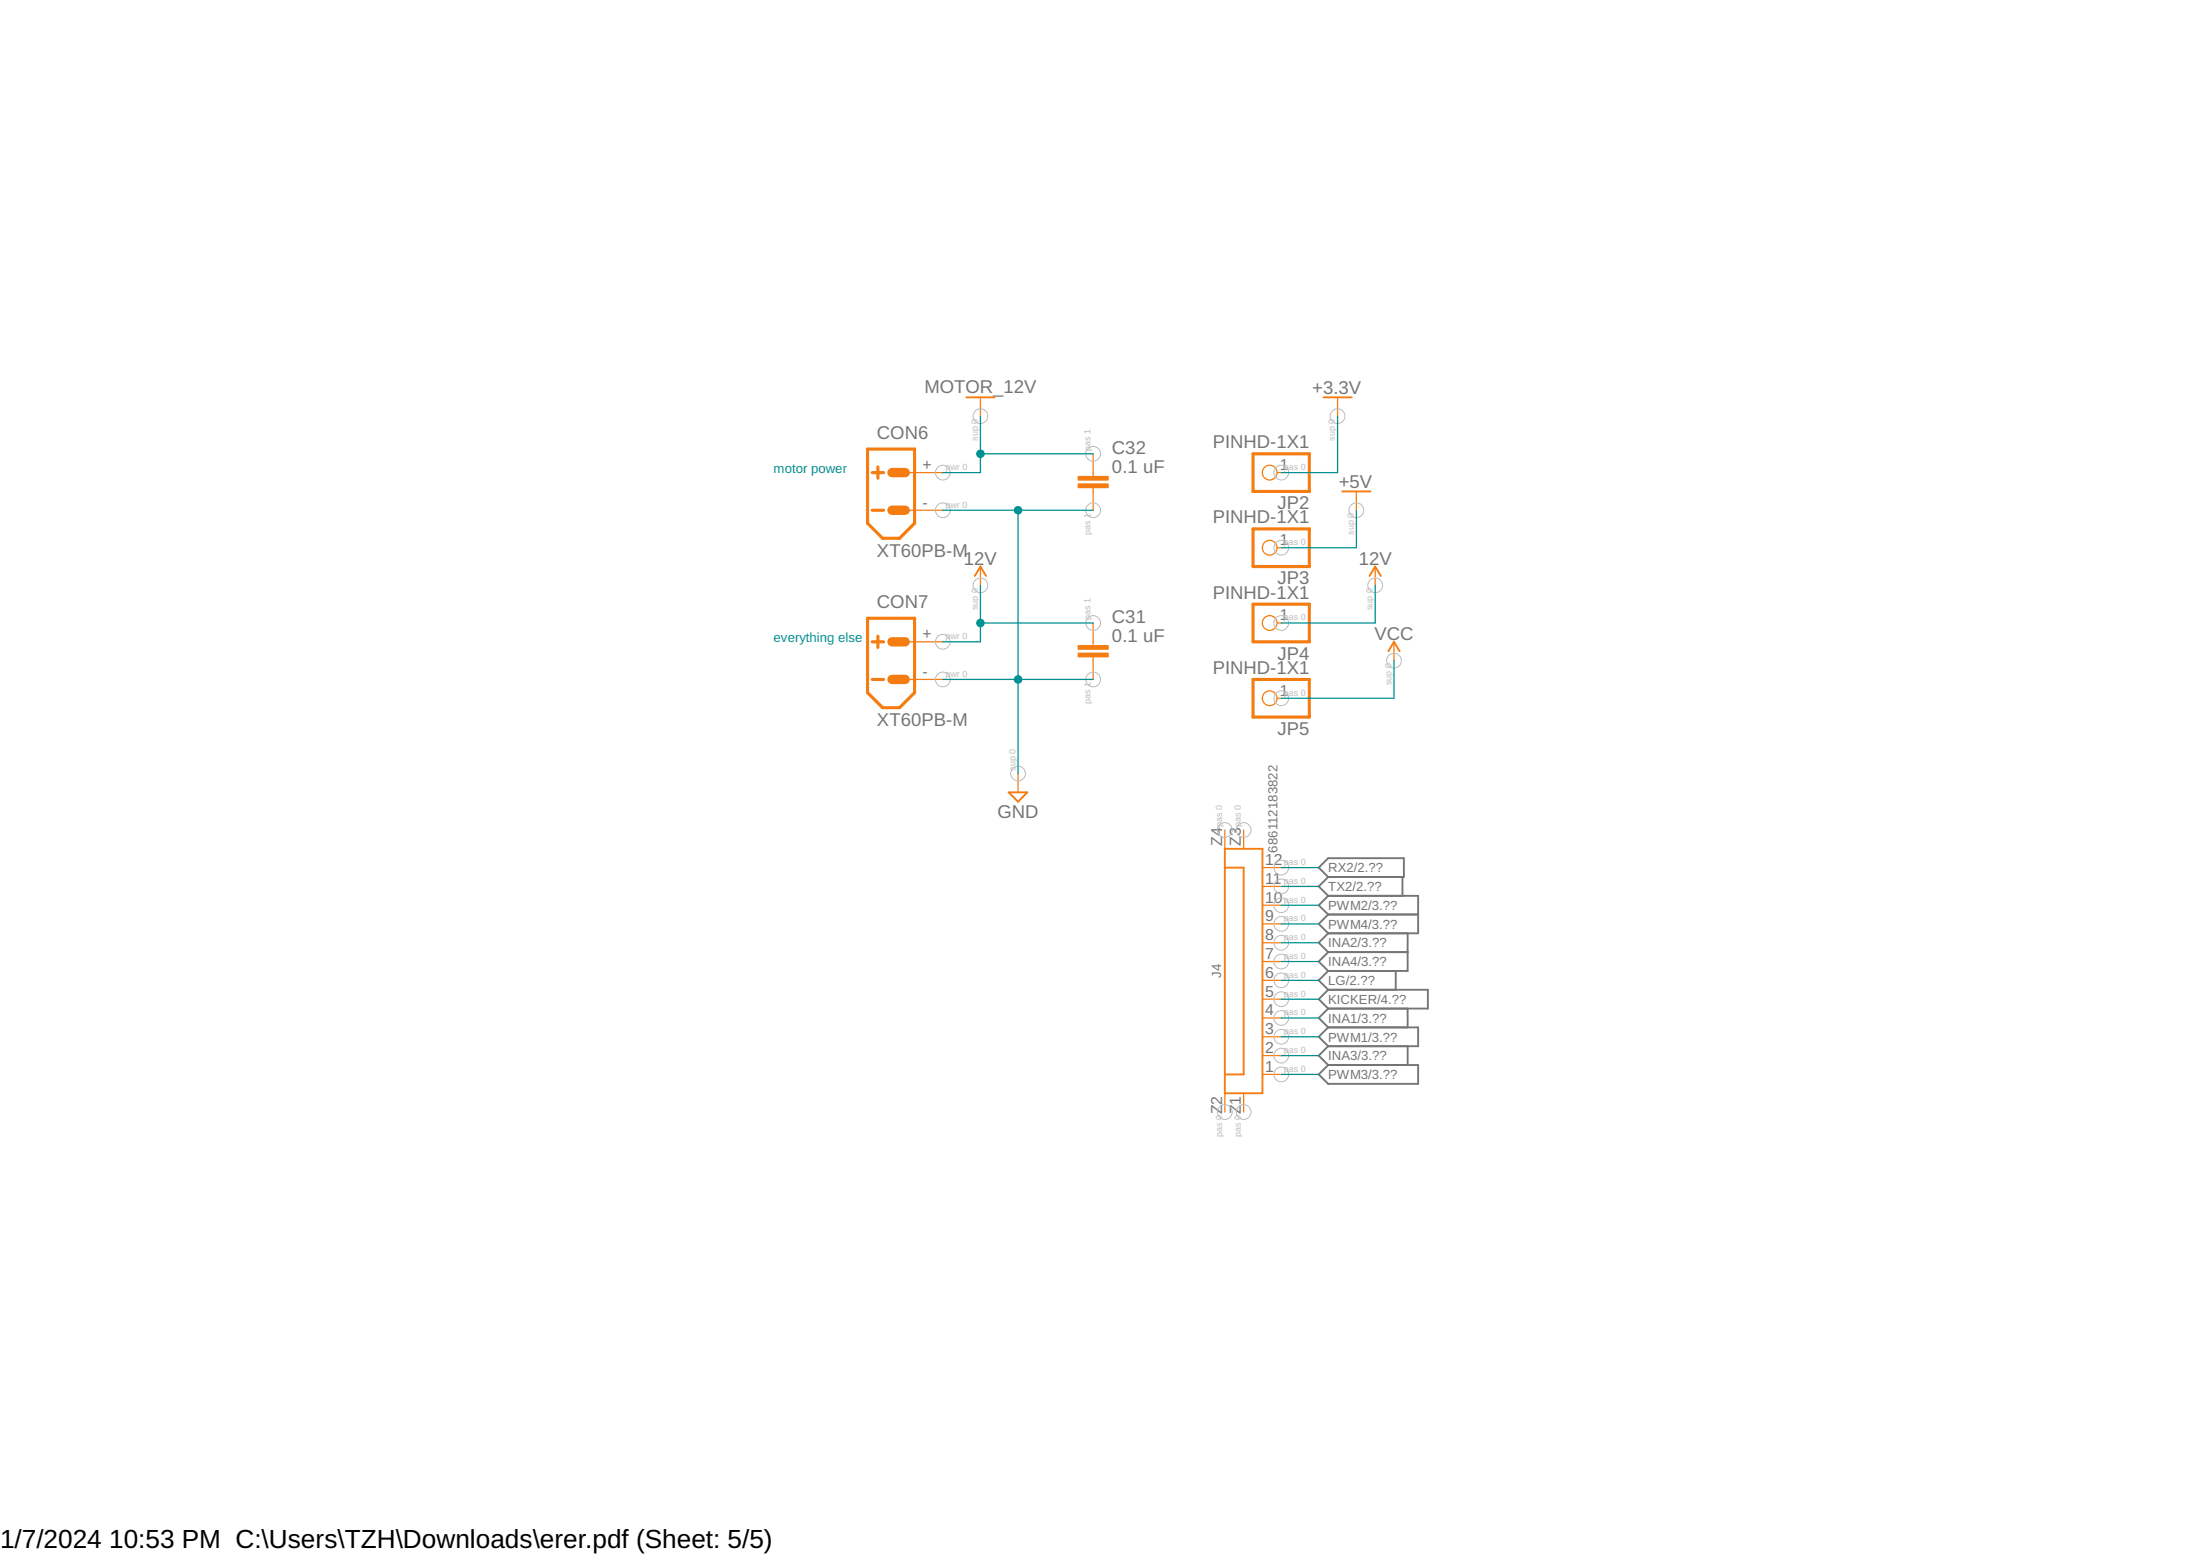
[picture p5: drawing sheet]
<svg xmlns="http://www.w3.org/2000/svg" width="297mm" height="210mm" viewBox="0 0 297 210" stroke-linecap="round" stroke-linejoin="round" font-family="sans-serif">
<g fill="none" stroke="#757575" stroke-width=".25">
<path d="M178.1 117.1l1.2-1.3h10.2v2.6h-10.2zM179.3 118.4l-1.2 1.3 1.2 1.2M189.4 118.4v2.5M179.3 120.9h12.2v5.1h-12.2M179.3 131.1l-1.2 1.2 1.2 1.3M179.3 133.6h13.5v2.5h-13.5M179.3 128.5l-1.2 1.3 1.2 1.3M179.3 128.5h10.8M179.3 120.9l-1.2 1.3 1.2 1.2M179.3 123.4h12.2M179.3 138.7h12.2v2.5h-12.2M179.3 133.6l-1.2 1.3 1.2 1.2"/>
<path d="M179.3 138.7l-1.2 1.3 1.2 1.2M179.3 136.1l-1.2 1.3 1.2 1.3M179.3 126l-1.2 1.3 1.2 1.2M179.3 123.4l-1.2 1.3 1.2 1.3M188.4 131.1v2.5M190.1 126v5.1h-10.8M190.1 136.1v2.6M179.3 143.8h12.2v2.5h-12.2l-1.2-1.3zM179.3 141.2l-1.2 1.3 1.2 1.3M190.1 141.2v2.6"/>
</g>
<path d="M117.1 60.6h6.4v10l-2 2.1h-2.3l-2.1-2.1zM117.8 63.8h1.5M117.8 68.9h1.5M118.5 63v1.6M169.2 61.3h7.6v5h-7.6zM169.2 71.4h7.6v5.1h-7.6zM117.1 83.5h6.4v10l-2 2h-2.3l-2.1-2zM117.8 86.6h1.5M117.8 91.7h1.5M118.5 85.9v1.5M169.2 81.6h7.6v5h-7.6zM169.2 91.7h7.6v5.1h-7.6z" fill="none" stroke="#f57c10" stroke-width=".42"/>
<g fill="none" stroke="#f57c10" stroke-width=".17">
<path d="M132.4 53.6v2.6M180.6 53.6v2.6M122.2 63.8h5.1M122.2 68.9h5.1M132.4 76.5v2.5M147.6 61.3v3M147.6 65.8v3.1M172.4 63.8h.6M172.4 73.9h.6M183.1 66.3v2.6M185.7 76.5v2.5M122.2 86.6h5.1"/>
<path d="M122.2 91.7h5.1M147.6 84.1v3M147.6 88.7v3M172.4 84.1h.6M172.4 94.3h.6M188.2 86.6v2.6M137.5 104.4v2.6M165.4 112v2.6M167.9 112v2.6M170.5 119.7h2.5M170.5 117.1h2.5M170.5 140h2.5"/>
<path d="M170.5 137.4h2.5M170.5 134.9h2.5M170.5 132.3h2.5M170.5 129.8h2.5M170.5 127.3h2.5M170.5 124.7h2.5M170.5 122.2h2.5M165.4 147.6v2.5M167.9 147.6v2.5M170.5 145h2.5M170.5 142.5h2.5"/>
<circle cx="171.4" cy="73.9" r=".99"/>
<circle cx="171.4" cy="63.8" r=".99"/>
<circle cx="171.4" cy="94.3" r=".99"/>
<circle cx="171.4" cy="84.1" r=".99"/>
</g>
<path d="M120.4 63.8h1.8M120.4 68.9h1.8M120.4 86.6h1.8M120.4 91.7h1.8" fill="none" stroke="#f57c10" stroke-width="1.3"/>
<path d="M130.5 53.6h3.8M178.7 53.6h3.8M131.6 77.7l.8-1.2 .7 1.2M181.2 66.3h3.8M184.9 77.7l.8-1.2 .7 1.2M187.5 87.9l.7-1.3 .8 1.3M136.2 107h2.5l-1.2 1.2zM165.4 114.6h5.1v33h-5.1zM165.4 117.1h2.5v27.9h-2.5" fill="none" stroke="#f57c10" stroke-width=".25"/>
<g fill="#f57c10" stroke="#f57c10" stroke-width=".14">
<path d="M145.6 88.2h4v.5h-4z"/>
<path d="M145.6 87.1h4v.6h-4z"/>
<path d="M145.6 65.3h4v.5h-4z"/>
<path d="M145.6 64.3h4v.5h-4z"/>
</g>
<g fill="none" stroke="#bbb" stroke-width=".14">
<circle cx="132.4" cy="56.2" r=".99"/>
<circle cx="180.6" cy="56.2" r=".99"/>
<circle cx="127.3" cy="63.8" r=".99"/>
<circle cx="127.3" cy="68.9" r=".99"/>
<circle cx="132.4" cy="79" r=".99"/>
<circle cx="147.6" cy="61.3" r=".99"/>
<circle cx="147.6" cy="68.9" r=".99"/>
<circle cx="173" cy="73.9" r=".99"/>
<circle cx="173" cy="63.8" r=".99"/>
<circle cx="183.1" cy="68.9" r=".99"/>
<circle cx="185.7" cy="79" r=".99"/>
<circle cx="127.3" cy="91.7" r=".99"/>
<circle cx="127.3" cy="86.6" r=".99"/>
<circle cx="147.6" cy="91.7" r=".99"/>
<circle cx="147.6" cy="84.1" r=".99"/>
<circle cx="173" cy="94.3" r=".99"/>
<circle cx="173" cy="84.1" r=".99"/>
<circle cx="188.2" cy="89.2" r=".99"/>
<circle cx="137.5" cy="104.4" r=".99"/>
<circle cx="165.4" cy="112" r=".99"/>
<circle cx="167.9" cy="112" r=".99"/>
<circle cx="173" cy="119.7" r=".99"/>
<circle cx="173" cy="117.1" r=".99"/>
<circle cx="173" cy="124.7" r=".99"/>
<circle cx="173" cy="122.2" r=".99"/>
<circle cx="173" cy="140" r=".99"/>
<circle cx="173" cy="127.3" r=".99"/>
<circle cx="173" cy="132.3" r=".99"/>
<circle cx="173" cy="137.4" r=".99"/>
<circle cx="173" cy="134.9" r=".99"/>
<circle cx="173" cy="129.8" r=".99"/>
<circle cx="165.4" cy="150.1" r=".99"/>
<circle cx="167.9" cy="150.1" r=".99"/>
<circle cx="173" cy="145" r=".99"/>
<circle cx="173" cy="142.5" r=".99"/>
</g>
<g fill="none" stroke="#009292" stroke-width=".17">
<path d="M132.4 56.2v7.6h-5.1M180.6 56.2v7.6h-7.6M127.3 68.9h20.3M132.4 79v7.6h-5.1M132.4 61.3h15.2M137.5 68.9v35.5M183.1 68.9v5h-10.1M185.7 79v5.1h-12.7M127.3 91.7h20.3M132.4 84.1h15.2M188.2 89.2v5.1h-15.2M173 117.1h5.1"/>
<path d="M173 119.7h5.1M173 132.3h5.1M173 129.8h5.1M173 122.2h5.1M173 134.9h5.1M173 140h5.1M173 137.4h5.1M173 127.3h5.1M173 124.7h5.1M173 145h5.1M173 142.5h5.1"/>
</g>
<g fill="#009292" stroke="#009292" stroke-width=".14">
<circle cx="137.5" cy="91.7" r=".51"/>
<circle cx="137.5" cy="68.9" r=".51"/>
<circle cx="132.4" cy="84.1" r=".51"/>
<circle cx="132.4" cy="61.3" r=".51"/>
</g>
<g font-size="3.5">
<text x="0" y="208.9">1/7/2024</text>
<text x="14.7" y="208.9">10:53 PM C:\Users\TZH\Downloads\erer.pdf (Sheet: 5/5)</text>
</g>
<g font-size="2.5" fill="#757575">
<text x="124.8" y="53">MOTOR_12V</text>
<text x="177.2" y="53.1">+3.3V</text>
<text x="118.4" y="59.2">CON6</text>
<text x="150.1" y="63.8">0.1 uF</text>
<text x="150.1" y="61.2">C32</text>
<text x="163.7" y="60.5">PINHD-1X1</text>
<text x="180.7" y="65.8">+5V</text>
<text x="163.7" y="70.6">PINHD-1X1</text>
<text x="172.5" y="68.7">JP2</text>
<text x="118.4" y="75.2">XT60PB-M</text>
<text x="130.1" y="76.2">12V</text>
<text x="183.5" y="76.2">12V</text>
<text x="118.4" y="82.1">CON7</text>
<text x="163.7" y="80.8">PINHD-1X1</text>
<text x="172.5" y="78.9">JP3</text>
<text x="150.1" y="86.6">0.1 uF</text>
<text x="150.1" y="84.1">C31</text>
<text x="172.5" y="89.1">JP4</text>
<text x="185.6" y="86.4">VCC</text>
<text x="163.7" y="91">PINHD-1X1</text>
<text x="118.4" y="98.1">XT60PB-M</text>
<text x="172.5" y="99.2">JP5</text>
<text x="134.7" y="110.4">GND</text>
</g>
<g font-size="2.1" fill="#757575">
<text x="124.6" y="63.4">+</text>
<text x="172.8" y="63.4">1</text>
<text x="124.6" y="68.5">-</text>
<text x="172.8" y="73.6">1</text>
<text x="172.8" y="83.7">1</text>
<text x="124.6" y="86.3">+</text>
<text x="124.6" y="91.4">-</text>
<text x="172.8" y="93.9">1</text>
<text x="165" y="114.2" transform="rotate(-90 165 114.2)">Z4</text>
<text x="167.6" y="114.2" transform="rotate(-90 167.6 114.2)">Z3</text>
<text x="170.8" y="119.3">11</text>
<text x="170.8" y="116.8">12</text>
<text x="170.8" y="124.4">9</text>
<text x="170.8" y="121.8">10</text>
<text x="170.8" y="132">6</text>
<text x="170.8" y="129.4">7</text>
<text x="170.8" y="126.9">8</text>
<text x="170.8" y="137.1">4</text>
<text x="170.8" y="134.5">5</text>
<text x="170.8" y="142.1">2</text>
<text x="170.8" y="139.6">3</text>
<text x="170.8" y="144.7">1</text>
<text x="165" y="150.4" transform="rotate(-90 165 150.4)">Z2</text>
<text x="167.6" y="150.4" transform="rotate(-90 167.6 150.4)">Z1</text>
</g>
<g font-size="1.8" fill="#009292">
<text x="104.4" y="63.8">motor power</text>
<text x="104.4" y="86.6">everything else</text>
</g>
<g font-size="1.8" fill="#757575">
<text x="172.5" y="115.1" transform="rotate(-90 172.5 115.1)">686112183822</text>
<text x="179.3" y="117.7">RX2/2.??</text>
<text x="179.3" y="120.3">TX2/2.??</text>
<text x="179.3" y="122.8">PWM2/3.??</text>
<text x="179.3" y="125.4">PWM4/3.??</text>
<text x="179.3" y="130.4">INA4/3.??</text>
<text x="179.3" y="127.9">INA2/3.??</text>
<text x="164.9" y="132" transform="rotate(-90 164.9 132)">J4</text>
<text x="179.3" y="133">LG/2.??</text>
<text x="179.3" y="135.5">KICKER/4.??</text>
<text x="179.3" y="143.1">INA3/3.??</text>
<text x="179.3" y="140.6">PWM1/3.??</text>
<text x="179.3" y="138.1">INA1/3.??</text>
<text x="179.3" y="145.7">PWM3/3.??</text>
</g>
<g font-size="1.2" fill="#bbb">
<text x="132" y="59.5" transform="rotate(-90 132 59.5)">sup 0</text>
<text x="180.2" y="59.5" transform="rotate(-90 180.2 59.5)">sup 0</text>
<text x="127.6" y="63.4">pwr 0</text>
<text x="147.2" y="60.9" transform="rotate(-90 147.2 60.9)">pas 1</text>
<text x="173.3" y="63.4">pas 0</text>
<text x="127.6" y="68.5">pwr 0</text>
<text x="147.2" y="72.2" transform="rotate(-90 147.2 72.2)">pas 1</text>
<text x="173.3" y="73.6">pas 0</text>
<text x="182.8" y="72.2" transform="rotate(-90 182.8 72.2)">sup 0</text>
<text x="132" y="82.4" transform="rotate(-90 132 82.4)">sup 0</text>
<text x="147.2" y="83.7" transform="rotate(-90 147.2 83.7)">pas 1</text>
<text x="173.3" y="83.7">pas 0</text>
<text x="185.3" y="82.4" transform="rotate(-90 185.3 82.4)">sup 0</text>
<text x="127.6" y="86.3">pwr 0</text>
<text x="127.6" y="91.4">pwr 0</text>
<text x="147.2" y="95.1" transform="rotate(-90 147.2 95.1)">pas 1</text>
<text x="173.3" y="93.9">pas 0</text>
<text x="187.9" y="92.5" transform="rotate(-90 187.9 92.5)">sup 0</text>
<text x="137.1" y="104.1" transform="rotate(-90 137.1 104.1)">sup 0</text>
<text x="165" y="111.7" transform="rotate(-90 165 111.7)">pas 0</text>
<text x="167.6" y="111.7" transform="rotate(-90 167.6 111.7)">pas 0</text>
<text x="173.3" y="119.3">pas 0</text>
<text x="173.3" y="116.8">pas 0</text>
<text x="173.3" y="124.4">pas 0</text>
<text x="173.3" y="121.8">pas 0</text>
<text x="173.3" y="132">pas 0</text>
<text x="173.3" y="129.4">pas 0</text>
<text x="173.3" y="126.9">pas 0</text>
<text x="173.3" y="137.1">pas 0</text>
<text x="173.3" y="134.5">pas 0</text>
<text x="173.3" y="142.1">pas 0</text>
<text x="173.3" y="139.6">pas 0</text>
<text x="173.3" y="144.7">pas 0</text>
<text x="165" y="153.5" transform="rotate(-90 165 153.5)">pas 0</text>
<text x="167.6" y="153.5" transform="rotate(-90 167.6 153.5)">pas 0</text>
</g>
</svg>
